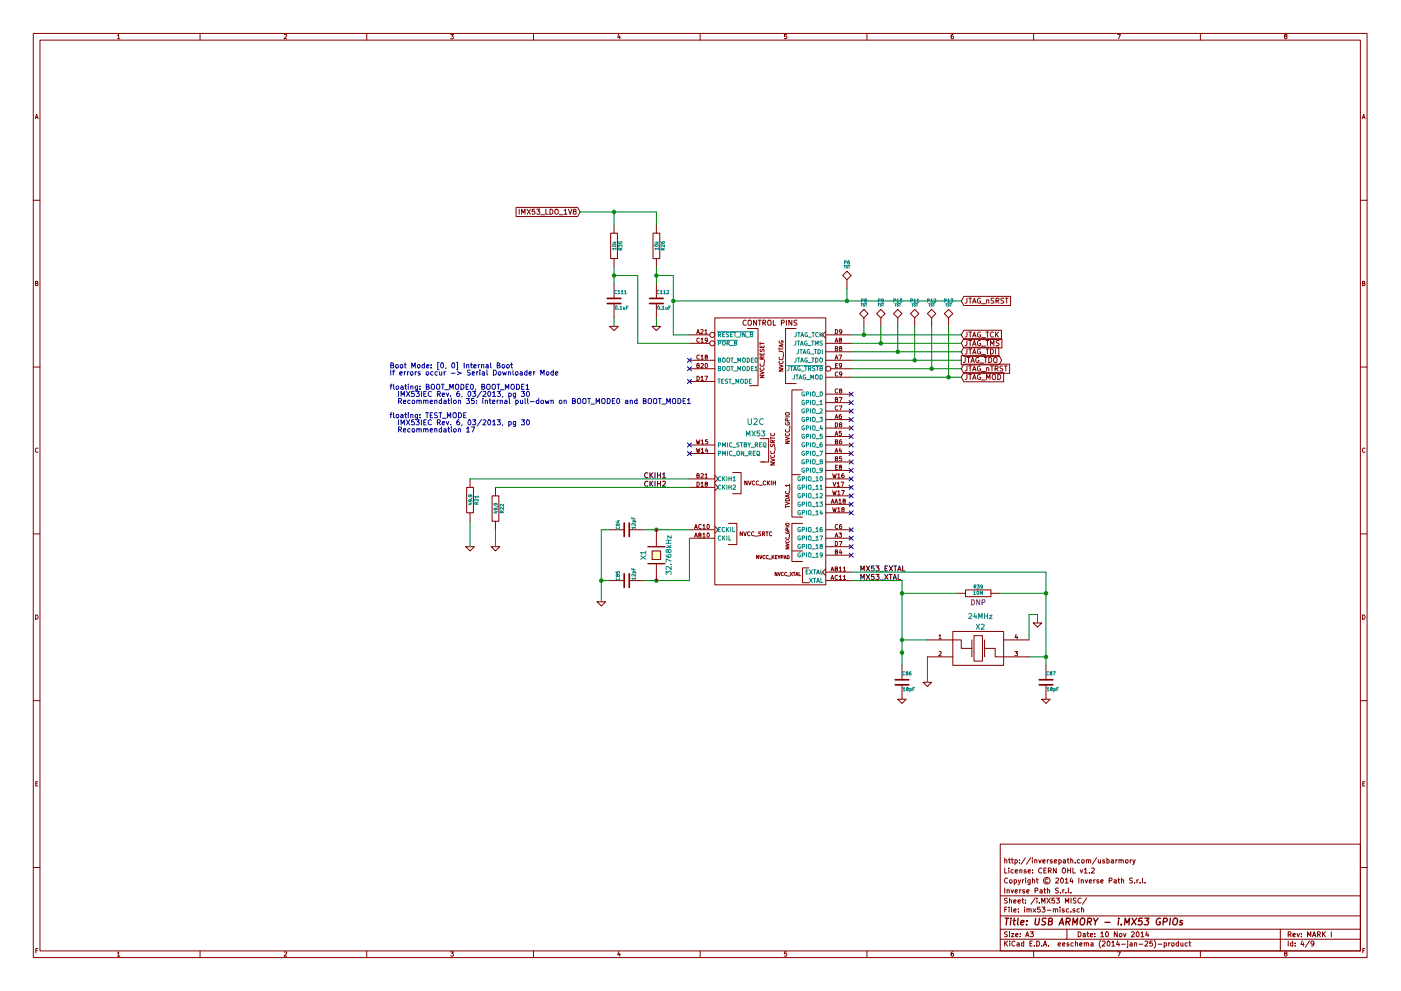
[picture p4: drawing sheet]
EESchema Schematic File Version 2
LIBS:power
LIBS:device
LIBS:transistors
LIBS:conn
LIBS:linear
LIBS:regul
LIBS:74xx
LIBS:cmos4000
LIBS:adc-dac
LIBS:memory
LIBS:xilinx
LIBS:special
LIBS:microcontrollers
LIBS:dsp
LIBS:microchip
LIBS:analog_switches
LIBS:motorola
LIBS:texas
LIBS:intel
LIBS:audio
LIBS:interface
LIBS:digital-audio
LIBS:philips
LIBS:display
LIBS:cypress
LIBS:siliconi
LIBS:opto
LIBS:atmel
LIBS:contrib
LIBS:valves
LIBS:armory
LIBS:armory-cache
EELAYER 24 0
EELAYER END
$Descr A3 16535 11693
encoding utf-8
Sheet 4 9
Title "USB ARMORY - i.MX53 GPIOs"
Date "10 Nov 2014"
Rev "MARK I"
Comp "Inverse Path S.r.l."
Comment1 "Copyright © 2014 Inverse Path S.r.l."
Comment2 "License: CERN OHL v1.2"
Comment3 "http://inversepath.com/usbarmory"
Comment4 ""
$EndDescr
NoConn ~ 10050 4650
NoConn ~ 10050 4750
NoConn ~ 10050 4850
NoConn ~ 10050 4950
NoConn ~ 10050 5050
NoConn ~ 10050 5150
NoConn ~ 10050 5250
NoConn ~ 10050 5350
NoConn ~ 10050 5450
NoConn ~ 10050 5550
NoConn ~ 10050 6250
NoConn ~ 10050 6350
NoConn ~ 10050 6450
NoConn ~ 10050 6550
$Comp
L GND #PWR051
U 1 1
P 10650 8250
F 0 "#PWR051" H 10650 8250 30  0001 C CNN
F 1 "GND" H 10650 8180 30  0001 C CNN
F 2 "" H 10650 8250 60  0000 C CNN
F 3 "" H 10650 8250 60  0000 C CNN
	1    10650 8250
	1    0    0    -1  
$EndComp
$Comp
L GND #PWR052
U 1 1
P 12350 8250
F 0 "#PWR052" H 12350 8250 30  0001 C CNN
F 1 "GND" H 12350 8180 30  0001 C CNN
F 2 "" H 12350 8250 60  0000 C CNN
F 3 "" H 12350 8250 60  0000 C CNN
	1    12350 8250
	1    0    0    -1  
$EndComp
$Comp
L C C84
U 1 1
P 7400 6250
F 0 "C84" H 7400 6350 40  0000 L CNN
F 1 "12pF" H 7406 6165 40  0000 L CNN
F 2 "SM0201" H 7438 6100 30  0001 C CNN
F 3 "~" H 7400 6250 60  0000 C CNN
F 4 "TDK" H 7400 6250 60  0001 C CNN "Mfg"
F 5 "C0603C0G1E120J030BA" H 7400 6250 60  0001 C CNN "Mfg PN"
F 6 "C0G/NP0, 5%, 25V" H 7400 6250 60  0001 C CNN "Desc"
F 7 "Farnell" H 7400 6250 60  0001 C CNN "Supplier"
F 8 "1844471" H 7400 6250 60  0001 C CNN "Supplier PN"
	1    7400 6250
	0    -1   -1   0   
$EndComp
$Comp
L R R21
U 1 1
P 5550 5900
F 0 "R21" V 5630 5900 40  0000 C CNN
F 1 "49.9" V 5557 5901 40  0000 C CNN
F 2 "SM0201" V 5480 5900 30  0001 C CNN
F 3 "~" H 5550 5900 30  0000 C CNN
F 4 "Vishay Draloric" V 5550 5900 60  0001 C CNN "Mfg"
F 5 "CRCW020149R9FNED" V 5550 5900 60  0001 C CNN "Mfg PN"
F 6 "50mW, 1%" V 5550 5900 60  0001 C CNN "Desc"
F 7 "Farnell" V 5550 5900 60  0001 C CNN "Supplier"
F 8 "2139901" V 5550 5900 60  0001 C CNN "Supplier PN"
	1    5550 5900
	1    0    0    -1  
$EndComp
$Comp
L GND #PWR053
U 1 1
P 5850 6450
F 0 "#PWR053" H 5850 6450 30  0001 C CNN
F 1 "GND" H 5850 6380 30  0001 C CNN
F 2 "" H 5850 6450 60  0000 C CNN
F 3 "" H 5850 6450 60  0000 C CNN
	1    5850 6450
	1    0    0    -1  
$EndComp
$Comp
L GND #PWR054
U 1 1
P 5550 6450
F 0 "#PWR054" H 5550 6450 30  0001 C CNN
F 1 "GND" H 5550 6380 30  0001 C CNN
F 2 "" H 5550 6450 60  0000 C CNN
F 3 "" H 5550 6450 60  0000 C CNN
	1    5550 6450
	1    0    0    -1  
$EndComp
Text GLabel 6850 2500 0    60   Input ~ 0
IMX53_LDO_1V8
Text Notes 4600 5100 0    60   ~ 0
Boot Mode: [0, 0] Internal Boot\nIf errors occur -> Serial Downloader Mode\n\nfloating: BOOT_MODE0, BOOT_MODE1\n  IMX53IEC Rev. 6, 03/2013, pg 30\n  Recommendation 35: internal pull-down on BOOT_MODE0 and BOOT_MODE1\n\nfloating: TEST_MODE\n  IMX53IEC Rev. 6, 03/2013, pg 30\n  Recommendation 17
$Comp
L C C85
U 1 1
P 7400 6850
F 0 "C85" H 7400 6950 40  0000 L CNN
F 1 "12pF" H 7406 6765 40  0000 L CNN
F 2 "SM0201" H 7438 6700 30  0001 C CNN
F 3 "~" H 7400 6850 60  0000 C CNN
F 4 "TDK" H 7400 6850 60  0001 C CNN "Mfg"
F 5 "C0603C0G1E120J030BA" H 7400 6850 60  0001 C CNN "Mfg PN"
F 6 "C0G/NP0, 5%, 25V" H 7400 6850 60  0001 C CNN "Desc"
F 7 "Farnell" H 7400 6850 60  0001 C CNN "Supplier"
F 8 "1844471" H 7400 6850 60  0001 C CNN "Supplier PN"
	1    7400 6850
	0    -1   -1   0   
$EndComp
$Comp
L R R22
U 1 1
P 5850 6000
F 0 "R22" V 5930 6000 40  0000 C CNN
F 1 "49.9" V 5857 6001 40  0000 C CNN
F 2 "SM0201" V 5780 6000 30  0001 C CNN
F 3 "~" H 5850 6000 30  0000 C CNN
F 4 "Vishay Draloric" V 5850 6000 60  0001 C CNN "Mfg"
F 5 "CRCW020149R9FNED" V 5850 6000 60  0001 C CNN "Mfg PN"
F 6 "50mW, 1%" V 5850 6000 60  0001 C CNN "Desc"
F 7 "Farnell" V 5850 6000 60  0001 C CNN "Supplier"
F 8 "2139901" V 5850 6000 60  0001 C CNN "Supplier PN"
	1    5850 6000
	1    0    0    -1  
$EndComp
$Comp
L C C86
U 1 1
P 10650 8050
F 0 "C86" H 10650 8150 40  0000 L CNN
F 1 "18pF" H 10656 7965 40  0000 L CNN
F 2 "SM0201" H 10688 7900 30  0001 C CNN
F 3 "~" H 10650 8050 60  0000 C CNN
F 4 "TDK" H 10650 8050 60  0001 C CNN "Mfg"
F 5 "C0603C0G1H180J030BA" H 10650 8050 60  0001 C CNN "Mfg PN"
F 6 "C0G/NP0, 5%, 50V" H 10650 8050 60  0001 C CNN "Desc"
F 7 "Farnell" H 10650 8050 60  0001 C CNN "Supplier"
F 8 "1844505" H 10650 8050 60  0001 C CNN "Supplier PN"
	1    10650 8050
	1    0    0    -1  
$EndComp
$Comp
L C C87
U 1 1
P 12350 8050
F 0 "C87" H 12350 8150 40  0000 L CNN
F 1 "18pF" H 12356 7965 40  0000 L CNN
F 2 "SM0201" H 12388 7900 30  0001 C CNN
F 3 "~" H 12350 8050 60  0000 C CNN
F 4 "TDK" H 12350 8050 60  0001 C CNN "Mfg"
F 5 "C0603C0G1H180J030BA" H 12350 8050 60  0001 C CNN "Mfg PN"
F 6 "C0G/NP0, 5%, 50V" H 12350 8050 60  0001 C CNN "Desc"
F 7 "Farnell" H 12350 8050 60  0001 C CNN "Supplier"
F 8 "1844505" H 12350 8050 60  0001 C CNN "Supplier PN"
	1    12350 8050
	1    0    0    -1  
$EndComp
$Comp
L GND #PWR055
U 1 1
P 7100 7100
F 0 "#PWR055" H 7100 7100 30  0001 C CNN
F 1 "GND" H 7100 7030 30  0001 C CNN
F 2 "" H 7100 7100 60  0000 C CNN
F 3 "" H 7100 7100 60  0000 C CNN
	1    7100 7100
	1    0    0    -1  
$EndComp
$Comp
L GND #PWR056
U 1 1
P 10950 8050
F 0 "#PWR056" H 10950 8050 30  0001 C CNN
F 1 "GND" H 10950 7980 30  0001 C CNN
F 2 "" H 10950 8050 60  0000 C CNN
F 3 "" H 10950 8050 60  0000 C CNN
	1    10950 8050
	1    0    0    -1  
$EndComp
$Comp
L R R26
U 1 1
P 7750 2900
F 0 "R26" V 7830 2900 40  0000 C CNN
F 1 "10k" V 7757 2901 40  0000 C CNN
F 2 "SM0201" V 7680 2900 30  0001 C CNN
F 3 "~" H 7750 2900 30  0000 C CNN
F 4 "Vishay Draloric" V 7750 2900 60  0001 C CNN "Mfg"
F 5 "CRCW020110K0FNED" V 7750 2900 60  0001 C CNN "Mfg PN"
F 6 "50mW, 1%" V 7750 2900 60  0001 C CNN "Desc"
F 7 "Farnell" V 7750 2900 60  0001 C CNN "Supplier"
F 8 "2140192" V 7750 2900 60  0001 C CNN "Supplier PN"
	1    7750 2900
	1    0    0    -1  
$EndComp
Text Label 7600 5650 0    60   ~ 0
CKIH1
Text Label 7600 5750 0    60   ~ 0
CKIH2
$Comp
L C C112
U 1 1
P 7750 3550
F 0 "C112" H 7750 3650 40  0000 L CNN
F 1 "0.1uF" H 7756 3465 40  0000 L CNN
F 2 "SM0201" H 7788 3400 30  0001 C CNN
F 3 "~" H 7750 3550 60  0000 C CNN
F 4 "TDK" H 7750 3550 60  0001 C CNN "Mfg"
F 5 "C0603X5R0J104K030BC" H 7750 3550 60  0001 C CNN "Mfg PN"
F 6 "X5R, 10%, 6.3V" H 7750 3550 60  0001 C CNN "Desc"
F 7 "Farnell" H 7750 3550 60  0001 C CNN "Supplier"
F 8 "1844078" H 7750 3550 60  0001 C CNN "Supplier PN"
	1    7750 3550
	1    0    0    -1  
$EndComp
$Comp
L GND #PWR057
U 1 1
P 7750 3850
F 0 "#PWR057" H 7750 3850 30  0001 C CNN
F 1 "GND" H 7750 3780 30  0001 C CNN
F 2 "" H 7750 3850 60  0000 C CNN
F 3 "" H 7750 3850 60  0000 C CNN
	1    7750 3850
	1    0    0    -1  
$EndComp
$Comp
L R R35
U 1 1
P 7250 2900
F 0 "R35" V 7330 2900 40  0000 C CNN
F 1 "10k" V 7257 2901 40  0000 C CNN
F 2 "SM0201" V 7180 2900 30  0001 C CNN
F 3 "~" H 7250 2900 30  0000 C CNN
F 4 "Vishay Draloric" V 7250 2900 60  0001 C CNN "Mfg"
F 5 "CRCW020110K0FNED" V 7250 2900 60  0001 C CNN "Mfg PN"
F 6 "50mW, 1%" V 7250 2900 60  0001 C CNN "Desc"
F 7 "Farnell" V 7250 2900 60  0001 C CNN "Supplier"
F 8 "2140192" V 7250 2900 60  0001 C CNN "Supplier PN"
	1    7250 2900
	1    0    0    -1  
$EndComp
$Comp
L C C111
U 1 1
P 7250 3550
F 0 "C111" H 7250 3650 40  0000 L CNN
F 1 "0.1uF" H 7256 3465 40  0000 L CNN
F 2 "SM0201" H 7288 3400 30  0001 C CNN
F 3 "~" H 7250 3550 60  0000 C CNN
F 4 "TDK" H 7250 3550 60  0001 C CNN "Mfg"
F 5 "C0603X5R0J104K030BC" H 7250 3550 60  0001 C CNN "Mfg PN"
F 6 "X5R, 10%, 6.3V" H 7250 3550 60  0001 C CNN "Desc"
F 7 "Farnell" H 7250 3550 60  0001 C CNN "Supplier"
F 8 "1844078" H 7250 3550 60  0001 C CNN "Supplier PN"
	1    7250 3550
	1    0    0    -1  
$EndComp
$Comp
L GND #PWR058
U 1 1
P 7250 3850
F 0 "#PWR058" H 7250 3850 30  0001 C CNN
F 1 "GND" H 7250 3780 30  0001 C CNN
F 2 "" H 7250 3850 60  0000 C CNN
F 3 "" H 7250 3850 60  0000 C CNN
	1    7250 3850
	1    0    0    -1  
$EndComp
NoConn ~ 8140 5350
$Comp
L R R39
U 1 1
P 11550 7000
F 0 "R39" V 11630 7000 40  0000 C CNN
F 1 "10M" V 11557 7001 40  0000 C CNN
F 2 "SM0201" V 11480 7000 30  0001 C CNN
F 3 "~" H 11550 7000 30  0000 C CNN
F 4 "Vishay Draloric" V 11550 7000 60  0001 C CNN "Mfg"
F 5 "CRCW020110M0FNED" V 11550 7000 60  0001 C CNN "Mfg PN"
F 6 "1%, 50mW" V 11550 7000 60  0001 C CNN "Desc"
F 7 "Farnell" V 11550 7000 60  0001 C CNN "Supplier"
F 8 "2140572" V 11550 7000 60  0001 C CNN "Supplier PN"
F 9 "DNP" V 11444 7000 60  0000 C CNN "DNP"
	1    11550 7000
	0    -1   -1   0   
$EndComp
$Comp
L GND #PWR059
U 1 1
P 12250 7350
F 0 "#PWR059" H 12250 7350 30  0001 C CNN
F 1 "GND" H 12250 7280 30  0001 C CNN
F 2 "" H 12250 7350 60  0000 C CNN
F 3 "" H 12250 7350 60  0000 C CNN
	1    12250 7350
	1    0    0    -1  
$EndComp
Text Label 10150 6750 0    60   ~ 0
MX53_EXTAL
Text Label 10150 6850 0    60   ~ 0
MX53_XTAL
$Comp
L MX53 U2
U 3 1
P 9100 5050
F 0 "U2" H 8920 5120 70  0000 C CNN
F 1 "MX53" H 8920 4980 60  0000 C CNN
F 2 "" H 9060 5090 60  0000 C CNN
F 3 "" H 9060 5090 60  0000 C CNN
	3    9100 5050
	1    0    0    -1  
$EndComp
Connection ~ 7750 6250
Wire Wire Line
	8140 6850 8140 6350
Connection ~ 7750 6850
Wire Wire Line
	5550 5650 8140 5650
Wire Wire Line
	5850 5750 8140 5750
Wire Wire Line
	5550 6150 5550 6450
Wire Wire Line
	5850 6250 5850 6450
Wire Wire Line
	8140 6250 7600 6250
Wire Wire Line
	8140 6850 7600 6850
Wire Wire Line
	7200 6250 7100 6250
Wire Wire Line
	7100 6250 7100 7100
Wire Wire Line
	7200 6850 7100 6850
Connection ~ 7100 6850
Wire Wire Line
	10950 7750 10950 8050
Wire Wire Line
	12150 7750 12350 7750
Connection ~ 12350 7750
Wire Wire Line
	7750 3750 7750 3850
Wire Wire Line
	7750 3150 7750 3350
Wire Wire Line
	7950 3250 7750 3250
Connection ~ 7750 3250
Wire Wire Line
	7250 3150 7250 3350
Wire Wire Line
	7950 3250 7950 3950
Wire Wire Line
	7950 3950 8140 3950
Wire Wire Line
	7250 3750 7250 3850
Wire Wire Line
	7250 3250 7530 3250
Wire Wire Line
	7530 3250 7530 4050
Wire Wire Line
	7530 4050 8140 4050
Connection ~ 7250 3250
Wire Wire Line
	6850 2500 7750 2500
Wire Wire Line
	7750 2500 7750 2650
Wire Wire Line
	7250 2500 7250 2650
Connection ~ 7250 2500
Wire Wire Line
	10050 3950 11350 3950
Wire Wire Line
	10050 4050 11350 4050
Wire Wire Line
	10050 4150 11350 4150
Wire Wire Line
	10050 4250 11350 4250
Wire Wire Line
	10050 4350 11350 4350
Wire Wire Line
	10050 4450 11350 4450
Wire Wire Line
	10050 6750 12350 6750
Wire Wire Line
	12350 6750 12350 7850
Wire Wire Line
	10050 6850 10650 6850
Wire Wire Line
	10650 6850 10650 7850
Wire Wire Line
	10950 7550 10650 7550
Connection ~ 10650 7550
Wire Wire Line
	11300 7000 10650 7000
Connection ~ 10650 7000
Wire Wire Line
	11800 7000 12350 7000
Connection ~ 12350 7000
Wire Wire Line
	12150 7250 12150 7550
Wire Wire Line
	12150 7250 12250 7250
Wire Wire Line
	12250 7250 12250 7350
Connection ~ 10650 7700
$Comp
L CRYSTAL X1
U 1 1
P 7750 6550
F 0 "X1" H 7750 6700 60  0000 C CNN
F 1 "32.768kHz" H 7750 6400 60  0000 C CNN
F 2 "CRYSTAL-32k-B" H 7750 6550 60  0001 C CNN
F 3 "~" H 7750 6550 60  0000 C CNN
F 4 "Abracon" H 7750 6550 60  0001 C CNN "Mfg"
F 5 "ABS07-32.768KHZ-9-T" H 7750 6550 60  0001 C CNN "Mfg PN"
F 6 "9pF, 70kOhm" H 7750 6550 60  0001 C CNN "Desc"
F 7 "Farnell" H 7750 6550 60  0001 C CNN "Supplier"
F 8 "2101346" H 7750 6550 60  0001 C CNN "Supplier PN"
	1    7750 6550
	0    -1   -1   0   
$EndComp
$Comp
L CRYSTAL-24M X2
U 1 1
P 11550 7650
F 0 "X2" H 11575 7900 60  0000 C CNN
F 1 "24MHz" H 11575 8025 60  0000 C CNN
F 2 "CRYSTAL-24M-B" H 11650 7500 60  0001 C CNN
F 3 "~" H 11650 7500 60  0000 C CNN
F 4 "TXC" H 11550 7650 60  0001 C CNN "Mfg"
F 5 "7M-24.000MEEQ-T" H 11550 7650 60  0001 C CNN "Mfg PN"
F 6 "10 pF, 60Ohm" H 11550 7650 60  0001 C CNN "Desc"
F 7 "Digikey" H 11550 7650 60  0001 C CNN "Supplier"
F 8 "887-1324-1-ND" H 11550 7650 60  0001 C CNN "Supplier PN"
	1    11550 7650
	1    0    0    -1  
$EndComp
Text GLabel 11350 3950 2    60   Input ~ 0
JTAG_TCK
Text GLabel 11350 4050 2    60   Input ~ 0
JTAG_TMS
Text GLabel 11350 4150 2    60   Input ~ 0
JTAG_TDI
Text GLabel 11350 4250 2    60   Output ~ 0
JTAG_TDO
Text GLabel 11350 4350 2    60   Input ~ 0
JTAG_nTRST
Text GLabel 11350 4450 2    60   Input ~ 0
JTAG_MOD
Text GLabel 11350 3550 2    60   Input ~ 0
JTAG_nSRST
Wire Wire Line
	11350 3550 7950 3550
Connection ~ 7950 3550
NoConn ~ 10050 5650
NoConn ~ 10050 5750
NoConn ~ 10050 5850
NoConn ~ 10050 5950
NoConn ~ 10050 6050
NoConn ~ 8140 5250
NoConn ~ 8140 4250
NoConn ~ 8140 4350
NoConn ~ 8140 4500
$Comp
L TST P8
U 1 1
P 10200 3850
F 0 "P8" H 10200 4150 40  0000 C CNN
F 1 "TST" H 10200 4100 30  0000 C CNN
F 2 "TP" H 10200 3850 60  0001 C CNN
F 3 "~" H 10200 3850 60  0000 C CNN
	1    10200 3850
	1    0    0    -1  
$EndComp
$Comp
L TST P9
U 1 1
P 10400 3850
F 0 "P9" H 10400 4150 40  0000 C CNN
F 1 "TST" H 10400 4100 30  0000 C CNN
F 2 "TP" H 10400 3850 60  0001 C CNN
F 3 "~" H 10400 3850 60  0000 C CNN
	1    10400 3850
	1    0    0    -1  
$EndComp
$Comp
L TST P10
U 1 1
P 10600 3850
F 0 "P10" H 10600 4150 40  0000 C CNN
F 1 "TST" H 10600 4100 30  0000 C CNN
F 2 "TP" H 10600 3850 60  0001 C CNN
F 3 "~" H 10600 3850 60  0000 C CNN
	1    10600 3850
	1    0    0    -1  
$EndComp
$Comp
L TST P11
U 1 1
P 10800 3850
F 0 "P11" H 10800 4150 40  0000 C CNN
F 1 "TST" H 10800 4100 30  0000 C CNN
F 2 "TP" H 10800 3850 60  0001 C CNN
F 3 "~" H 10800 3850 60  0000 C CNN
	1    10800 3850
	1    0    0    -1  
$EndComp
$Comp
L TST P12
U 1 1
P 11000 3850
F 0 "P12" H 11000 4150 40  0000 C CNN
F 1 "TST" H 11000 4100 30  0000 C CNN
F 2 "TP" H 11000 3850 60  0001 C CNN
F 3 "~" H 11000 3850 60  0000 C CNN
	1    11000 3850
	1    0    0    -1  
$EndComp
Wire Wire Line
	10200 3850 10200 3950
Connection ~ 10200 3950
Wire Wire Line
	10400 3850 10400 4050
Connection ~ 10400 4050
Wire Wire Line
	10600 3850 10600 4150
Connection ~ 10600 4150
Wire Wire Line
	10800 3850 10800 4250
Connection ~ 10800 4250
Wire Wire Line
	11000 3850 11000 4350
Connection ~ 11000 4350
$Comp
L TST P13
U 1 1
P 11200 3850
F 0 "P13" H 11200 4150 40  0000 C CNN
F 1 "TST" H 11200 4100 30  0000 C CNN
F 2 "TP" H 11200 3850 60  0001 C CNN
F 3 "~" H 11200 3850 60  0000 C CNN
	1    11200 3850
	1    0    0    -1  
$EndComp
Wire Wire Line
	11200 3850 11200 4450
Connection ~ 11200 4450
$Comp
L TST P6
U 1 1
P 10000 3400
F 0 "P6" H 10000 3700 40  0000 C CNN
F 1 "TST" H 10000 3650 30  0000 C CNN
F 2 "TP" H 10000 3400 60  0001 C CNN
F 3 "~" H 10000 3400 60  0000 C CNN
	1    10000 3400
	1    0    0    -1  
$EndComp
Wire Wire Line
	10000 3400 10000 3550
Connection ~ 10000 3550
$EndSCHEMATC
